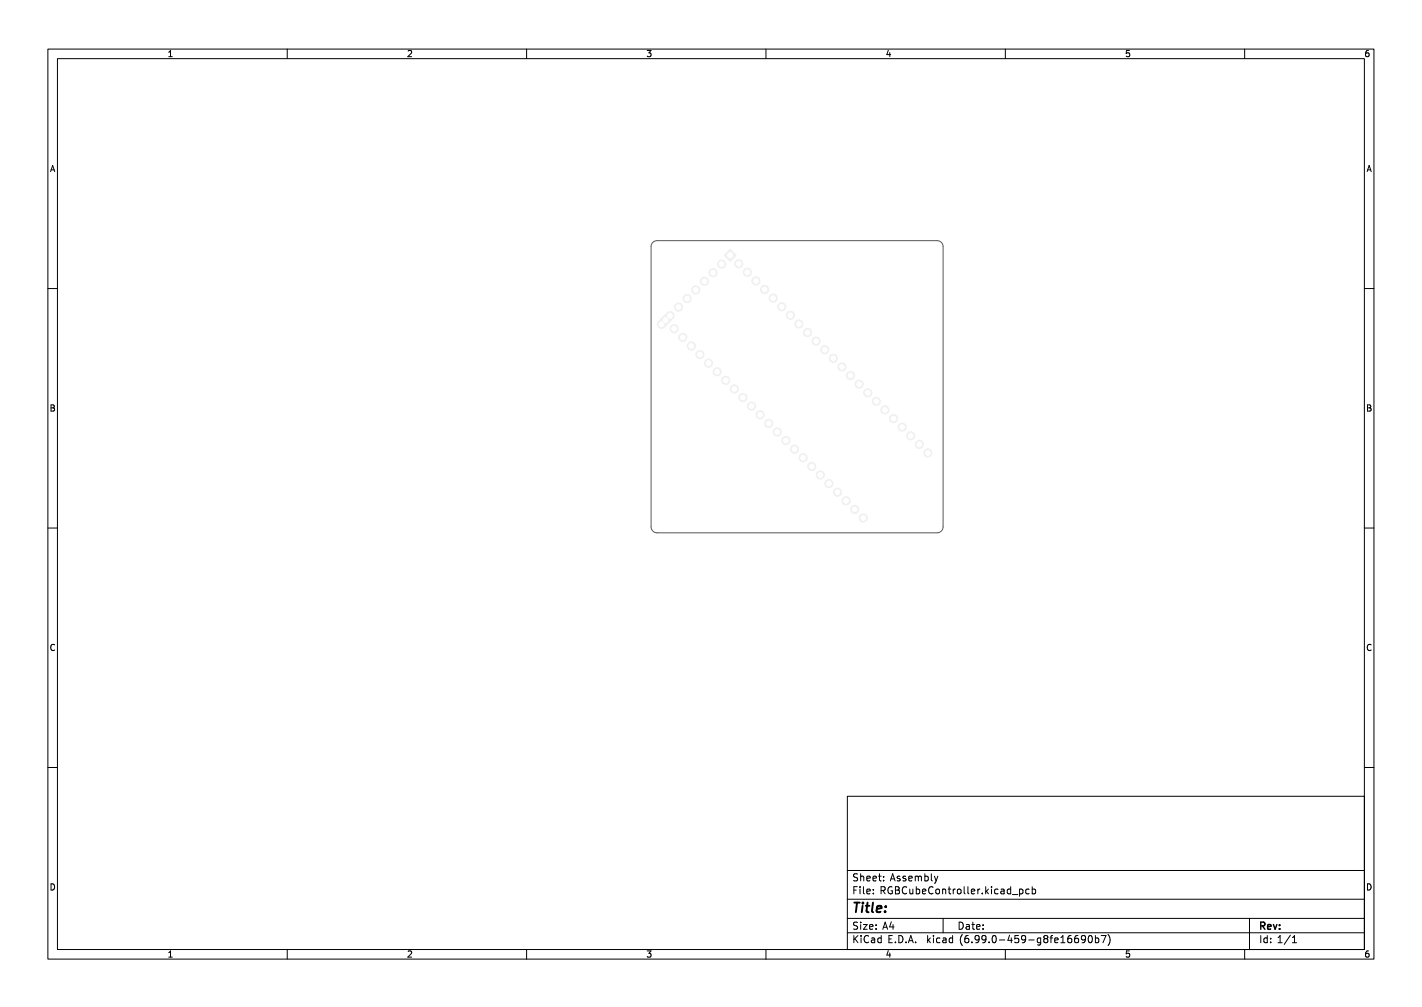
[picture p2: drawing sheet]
<svg xmlns="http://www.w3.org/2000/svg" width="297mm" height="210mm" viewBox="0 0 297 210" stroke-linecap="round" stroke-linejoin="round" font-family="sans-serif">
<g fill="#f0f0f0" stroke="#f0f0f0" stroke-width=".21">
<path d="M151.3 53.3l1.2-1.2 1.2 1.2-1.2 1.3z"/>
<path d="M151.3 53.3l1.2-1.2 1.2 1.2-1.2 1.2z"/>
<path d="M139 65.6l1.2 1.2-1.2 1.3-1.2-1.3z"/>
<circle cx="150.7" cy="55.1" r=".85"/>
<circle cx="148.9" cy="56.9" r=".85"/>
<circle cx="147.1" cy="58.7" r=".85"/>
<circle cx="145.3" cy="60.5" r=".85"/>
<circle cx="143.5" cy="62.3" r=".85"/>
<circle cx="141.7" cy="64.1" r=".85"/>
<circle cx="139.9" cy="65.9" r=".85"/>
<circle cx="138.2" cy="67.7" r=".85"/>
<circle cx="154.3" cy="55.1" r=".85"/>
<circle cx="156.1" cy="56.9" r=".85"/>
<circle cx="157.9" cy="58.7" r=".85"/>
<circle cx="159.7" cy="60.5" r=".85"/>
<circle cx="161.5" cy="62.2" r=".85"/>
<circle cx="163.3" cy="64" r=".85"/>
<circle cx="165.1" cy="65.8" r=".85"/>
<circle cx="166.9" cy="67.6" r=".85"/>
<circle cx="168.7" cy="69.4" r=".85"/>
<circle cx="170.5" cy="71.2" r=".85"/>
<circle cx="172.3" cy="73" r=".85"/>
<circle cx="174.1" cy="74.8" r=".85"/>
<circle cx="175.9" cy="76.6" r=".85"/>
<circle cx="177.7" cy="78.4" r=".85"/>
<circle cx="179.5" cy="80.2" r=".85"/>
<circle cx="181.3" cy="82" r=".85"/>
<circle cx="183.1" cy="83.8" r=".85"/>
<circle cx="184.9" cy="85.6" r=".85"/>
<circle cx="186.6" cy="87.4" r=".85"/>
<circle cx="188.4" cy="89.2" r=".85"/>
<circle cx="190.2" cy="91" r=".85"/>
<circle cx="192" cy="92.8" r=".85"/>
<circle cx="193.8" cy="94.6" r=".85"/>
<circle cx="180.3" cy="108.2" r=".85"/>
<circle cx="178.5" cy="106.4" r=".85"/>
<circle cx="176.7" cy="104.6" r=".85"/>
<circle cx="174.9" cy="102.8" r=".85"/>
<circle cx="173.1" cy="101" r=".85"/>
<circle cx="171.4" cy="99.2" r=".85"/>
<circle cx="169.6" cy="97.4" r=".85"/>
<circle cx="167.8" cy="95.6" r=".85"/>
<circle cx="166" cy="93.8" r=".85"/>
<circle cx="164.2" cy="92" r=".85"/>
<circle cx="162.4" cy="90.2" r=".85"/>
<circle cx="160.6" cy="88.4" r=".85"/>
<circle cx="158.8" cy="86.6" r=".85"/>
<circle cx="157" cy="84.8" r=".85"/>
<circle cx="155.2" cy="83" r=".85"/>
<circle cx="153.4" cy="81.2" r=".85"/>
<circle cx="151.6" cy="79.4" r=".85"/>
<circle cx="149.8" cy="77.6" r=".85"/>
<circle cx="148" cy="75.8" r=".85"/>
<circle cx="146.2" cy="74" r=".85"/>
<circle cx="144.4" cy="72.2" r=".85"/>
<circle cx="142.6" cy="70.4" r=".85"/>
<circle cx="140.8" cy="68.6" r=".85"/>
</g>
<g fill="#fff" stroke="#fff" stroke-width=".21">
<circle cx="152.5" cy="53.3" r=".5"/>
<circle cx="150.7" cy="55.1" r=".5"/>
<circle cx="148.9" cy="56.9" r=".5"/>
<circle cx="147.1" cy="58.7" r=".5"/>
<circle cx="145.3" cy="60.5" r=".5"/>
<circle cx="143.5" cy="62.3" r=".5"/>
<circle cx="141.7" cy="64.1" r=".5"/>
<circle cx="139.9" cy="65.9" r=".5"/>
<circle cx="138.2" cy="67.7" r=".5"/>
<circle cx="154.3" cy="55.1" r=".5"/>
<circle cx="156.1" cy="56.9" r=".5"/>
<circle cx="157.9" cy="58.7" r=".5"/>
<circle cx="159.7" cy="60.5" r=".5"/>
<circle cx="161.5" cy="62.2" r=".5"/>
<circle cx="163.3" cy="64" r=".5"/>
<circle cx="165.1" cy="65.8" r=".5"/>
<circle cx="166.9" cy="67.6" r=".5"/>
<circle cx="168.7" cy="69.4" r=".5"/>
<circle cx="170.5" cy="71.2" r=".5"/>
<circle cx="172.3" cy="73" r=".5"/>
<circle cx="174.1" cy="74.8" r=".5"/>
<circle cx="175.9" cy="76.6" r=".5"/>
<circle cx="177.7" cy="78.4" r=".5"/>
<circle cx="179.5" cy="80.2" r=".5"/>
<circle cx="181.3" cy="82" r=".5"/>
<circle cx="183.1" cy="83.8" r=".5"/>
<circle cx="184.9" cy="85.6" r=".5"/>
<circle cx="186.6" cy="87.4" r=".5"/>
<circle cx="188.4" cy="89.2" r=".5"/>
<circle cx="190.2" cy="91" r=".5"/>
<circle cx="192" cy="92.8" r=".5"/>
<circle cx="193.8" cy="94.6" r=".5"/>
<circle cx="180.3" cy="108.2" r=".5"/>
<circle cx="178.5" cy="106.4" r=".5"/>
<circle cx="176.7" cy="104.6" r=".5"/>
<circle cx="174.9" cy="102.8" r=".5"/>
<circle cx="173.1" cy="101" r=".5"/>
<circle cx="171.4" cy="99.2" r=".5"/>
<circle cx="169.6" cy="97.4" r=".5"/>
<circle cx="167.8" cy="95.6" r=".5"/>
<circle cx="166" cy="93.8" r=".5"/>
<circle cx="164.2" cy="92" r=".5"/>
<circle cx="162.4" cy="90.2" r=".5"/>
<circle cx="160.6" cy="88.4" r=".5"/>
<circle cx="158.8" cy="86.6" r=".5"/>
<circle cx="157" cy="84.8" r=".5"/>
<circle cx="155.2" cy="83" r=".5"/>
<circle cx="153.4" cy="81.2" r=".5"/>
<circle cx="151.6" cy="79.4" r=".5"/>
<circle cx="149.8" cy="77.6" r=".5"/>
<circle cx="148" cy="75.8" r=".5"/>
<circle cx="146.2" cy="74" r=".5"/>
<circle cx="144.4" cy="72.2" r=".5"/>
<circle cx="142.6" cy="70.4" r=".5"/>
<circle cx="140.8" cy="68.6" r=".5"/>
<circle cx="139" cy="66.8" r=".5"/>
</g>
<path d="M136.4 50.6l.9-.4h58.5a1.25 1.25 0 0 1 1.2 1.3v58.5a1.25 1.25 0 0 1-1.3 1.2h-58.4a1.25 1.25 0 0 1-1.3-1.2v-58.5z" fill="none" stroke="#575757" stroke-width=".21"/>
<g fill="none" stroke="#000" stroke-width=".21">
<path d="M10 10.2h277v190.1h-277zM12 12.2h273v186.1h-273zM60 10.2v2M110 10.2v2M160 10.2v2M210 10.2v2M260 10.2v2M10 60.2h2M285 60.2h2M10 110.2h2M285 110.2h2M10 160.2h2"/>
<path d="M177 166.3h108v32h-108zM285 160.2h2M60 198.3v2M110 198.3v2M160 198.3v2M177 194.8h108M177 191.8h108M177 187.8h108M177 181.8h108M185.8 193.5h1M186.5 193v1M194.5 182.4v1.3l.3 .2"/>
<path d="M195.2 182.9l.3 1M195.5 183.9l-.3 .5M195.9 182.9l-.4 1M197 191.8v3M210 198.3v2M211.5 186.8h1.1M213 185.7l.4-.1 .3 .3-.2 .7h-.5M213 185.6v1.5M215 185.7l-.5-.1-.2 .3 .1 .7h.6M215.6 185.7l.4-.1 .3 .3-.1 .7h-.6M215.6 185.1v1.5M221.6 196.8h.9"/>
<path d="M221.7 195.7l.3-.4v1.5M223.7 195.3l-.4 .1a1.01 1.01 0 0 0 0 1.4l.5-.1 .1-.5-.3-.3-.4 .1-.2 .2M225.2 195.3l-.5 .1a1.01 1.01 0 0 0 0 1.4l.5-.1 .1-.5-.3-.3h-.3l-.2 .3M226.7 196l-.2 .3h-.3l-.3-.3 .1-.6 .5-.1 .2 .2a.99 .99 0 0 1-.4 1.3h-.3M227.5 195.4l.2-.1a.8 .8 0 0 1 .5 .8 .8 .8 0 0 1-.5 .7 1 1 0 0 1-.2-1.4zM228.8 195.9l.4-.1 .3 .3-.1 .7h-.6M228.8 195.3v1.5M230 195.3h1l-.6 1.5M231.5 195.1a1.72 1.72 0 0 1 0 2.3M260 198.3v2M261 191.8v6.5M269.5 195.3l-1.2 1.9"/>
<path d="M270 196.8h.8M270 195.8l.4-.5v1.5"/>
</g>
<text font-size="2.8" x="178" y="190.6">Title:</text>
<g font-size="2.1">
<text x="178" y="184">Sheet: Assembly</text>
<text x="178" y="186.7">File: RGBCubeController.kicad_pcb</text>
<text x="178" y="196.9">KiCad E.D.A. kicad (6.99.0-459-g8fe16690b7)</text>
<text x="178" y="194.1">Size: A4</text>
<text x="200" y="194.1">Date:</text>
<text x="263" y="194.1">Rev:</text>
<text x="263" y="196.9">Id: 1/1</text>
</g>
<g font-size="1.8">
<text x="35" y="11.9">1</text>
<text x="85" y="11.9">2</text>
<text x="135" y="11.9">3</text>
<text x="185" y="11.9">4</text>
<text x="235" y="11.9">5</text>
<text x="285" y="11.9">6</text>
<text x="10.3" y="35.9">A</text>
<text x="285.3" y="35.9">A</text>
<text x="10.3" y="85.9">B</text>
<text x="285.3" y="85.9">B</text>
<text x="10.3" y="135.9">C</text>
<text x="285.3" y="135.9">C</text>
<text x="10.3" y="185.9">D</text>
<text x="285.3" y="185.9">D</text>
<text x="35" y="199.9">1</text>
<text x="85" y="199.9">2</text>
<text x="135" y="199.9">3</text>
<text x="185" y="199.9">4</text>
<text x="235" y="199.9">5</text>
<text x="285" y="199.9">6</text>
</g>
</svg>
